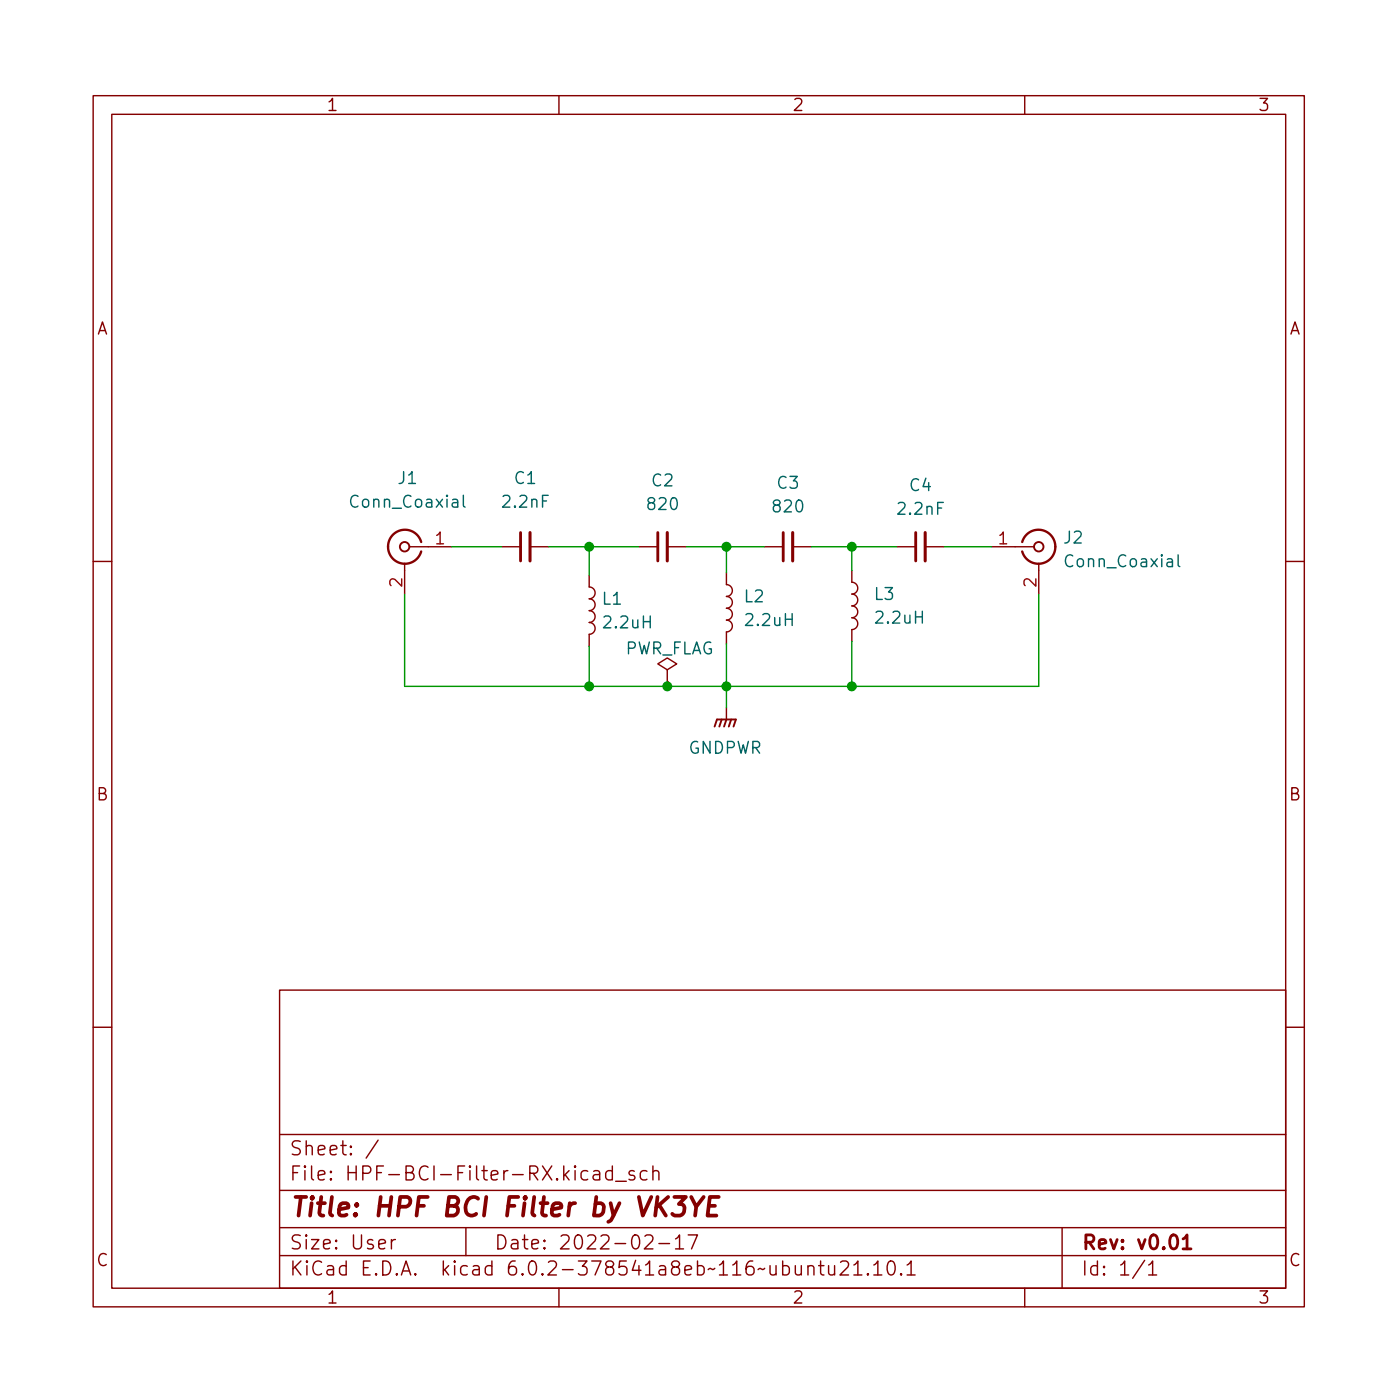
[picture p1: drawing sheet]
<svg xmlns="http://www.w3.org/2000/svg" width="150mm" height="150mm" viewBox="0 0 150 150" stroke-linecap="round" stroke-linejoin="round" font-family="sans-serif">
<g fill="none" stroke="#840000" stroke-width=".15">
<path d="M10 10.3h130v130h-130zM12 12.3h126v126h-126zM60 10.3v2M110 10.3v2M43.9 58.7h4.6M53.8 58.7h2.1M56.9 58.7h2M68.6 58.7h2M71.6 58.7h2.1M82 58.7h2.1M85.1 58.7h2M96.3 58.7h2"/>
<path d="M99.3 58.7h2M106.4 58.7h4.6M10 60.3h2M43.4 60.5v3.3M63.2 61.7v1.3a.64 .64 0 0 1 .7 .6 .64 .64 0 0 1-.7 .7 .64 .64 0 0 1 .7 .6 .64 .64 0 0 1-.7 .6 .64 .64 0 0 1 .7 .7 .64 .64 0 0 1-.7 .6 .64 .64 0 0 1 .7 .7 .64 .64 0 0 1-.7 .6v1.3M71.6 71.9l1-.6-1-.7-1 .7 1 .6v1.3M71.6 73.2h.1M78 61.5v1.3a.64 .64 0 0 1 .6 .6 .64 .64 0 0 1-.6 .6 .64 .64 0 0 1 .6 .7 .64 .64 0 0 1-.6 .6 .64 .64 0 0 1 .6 .6 .64 .64 0 0 1-.6 .7 .64 .64 0 0 1 .6 .6 .64 .64 0 0 1-.6 .6v1.3M78 76v1.2M91.4 61.2v1.3a.64 .64 0 0 1 .7 .6 .64 .64 0 0 1-.7 .7 .64 .64 0 0 1 .7 .6 .64 .64 0 0 1-.7 .6 .64 .64 0 0 1 .7 .7 .64 .64 0 0 1-.7 .6 .64 .64 0 0 1 .7 .6 .64 .64 0 0 1-.7 .7v1.3M111.5 60.5v3.3M138 60.3h2"/>
<path d="M10 110.3h2M30 106.3h108v32h-108zM138 110.3h2M30 134.8h108M30 131.8h108M30 127.8h108M30 121.8h108M40.6 122.4l-1.3 1.9M42 133.1v1M42.4 133.1a.38 .38 0 0 0-.4 .2M50 131.8v3M60 138.3v2"/>
<path d="M63.7 125.7h.2h.4l.1 .2v.8M64.4 126l-.5 .1a.29 .29 0 0 0-.2 .3 .29 .29 0 0 0 .2 .3l.5-.1M65.7 125.7h-.4l-.3 .2v.5l.2 .2 .1 .1 .4-.1M65.7 125.2v1.5M66.1 126.8h1.1M68.1 125.7h-.4l-.2 .2 .1 .2 .5 .1 .1 .2-.1 .2-.2 .1-.4-.1M69.2 132.7l.2-.1h.4a.41 .41 0 0 1 .2 .6l-.8 .9h.9M69.4 125.7h-.4l-.3 .2v.5l.2 .2 .1 .1 .4-.1M70.1 125.8a.37 .37 0 0 1 .6 .1v.8M70.1 125.2v1.5M70.7 133.5h1.2M72.5 133l.4-.4v1.5"/>
<path d="M72.5 134.1h.9M73.9 132.6h1l-.7 1.5M86.7 136a.37 .37 0 0 1 .7 .1v.8M86.7 135.9v1M87.9 135.9h.5M88.1 135.4v1.2l.1 .2 .2 .1M88.9 135.9v.7l.1 .2a.41 .41 0 0 0 .6-.1M89.6 135.9v1M90.2 135.5l.2-.1h.4a.41 .41 0 0 1 .2 .6l-.8 .9h.9M91.7 135.8l.4-.4v1.5M91.7 136.9h.8M93.2 136.7v.1v.1l-.1-.1 .1-.1v.2"/>
<path d="M93.8 135.8l.4-.4v1.5M93.8 136.9h.9M95.4 135.4a.36 .36 0 0 1 .6 .2 .88 .88 0 0 1-.3 1.3 .38 .38 0 0 1-.4-.3 1.17 1.17 0 0 1 .1-1.2zM96.7 136.7l.1 .1-.1 .1v-.1v-.1v.2M97.4 135.8l.4-.4v1.5M97.4 136.9h.8M110 138.3v2M114 131.8v6.5M122.9 135.3l-1.3 1.9M123.3 135.8l.4-.4v1.5M123.3 136.9h.9"/>
</g>
<path d="M55.9 57.2v3M70.6 57.2v3M84.1 57.2v3M98.3 57.2v3M127 133l.4-.4v1.5M127 134.1h.9" fill="none" stroke="#840000" stroke-width=".3"/>
<path d="M72.4 128.5h1.2l-.7 .7h.3l.2 .2 .1 .2-.1 .5-.1 .2-.3 .2h-.6l-.2-.2M74.2 128.5l.5 1 .8-1M74.7 129.5l-.1 1M76.1 129.4h.6M77.2 128.5h-1l-.2 2h.9" fill="none" stroke="#840000" stroke-width=".4"/>
<g fill="none" stroke="#840000" stroke-width=".2">
<path d="M76.7 78l.3-.8h2l-.3 .8M77.5 77.2l-.3 .8M78 77.2l-.3 .8M78.5 77.2l-.3 .8"/>
<circle cx="43.4" cy="58.7" r=".51"/>
<circle cx="111.5" cy="58.7" r=".51"/>
</g>
<path d="M56.9 57.2v3M71.6 57.2v3M85.1 57.2v3M99.3 57.2v3" fill="none" stroke="#840000" stroke-width=".33"/>
<path d="M45.2 58.2a1.81 1.81 0 0 0-2.8-1 1.81 1.81 0 0 0 0 3 1.81 1.81 0 0 0 2.8-1M109.7 58.2a1.81 1.81 0 0 1 2.8-1 1.81 1.81 0 0 1 0 3 1.81 1.81 0 0 1-2.8-1" fill="none" stroke="#840000" stroke-width=".25"/>
<path d="M49.7 53.2v1.1l.2 .1M126.5 59.6v1l.1 .2" fill="none" stroke="#006464" stroke-width=".15"/>
<g fill="none" stroke="#009600" stroke-width=".15">
<path d="M48.5 58.7h5.3M58.9 58.7h9.7M63.2 58.7v3M73.7 58.7h8.3M78 58.7v2.8M87.1 58.7h9.2M91.4 58.7v2.5M101.3 58.7h5.1M43.4 63.8v9.9h68.1v-9.9M63.2 69.4v4.3M71.6 73.2v.5M78 69.1v6.9"/>
<path d="M91.4 68.9v4.8"/>
</g>
<g fill="#009600" stroke="#009600" stroke-width=".15">
<circle cx="91.4" cy="73.7" r=".46"/>
<circle cx="78" cy="73.7" r=".46"/>
<circle cx="63.2" cy="73.7" r=".46"/>
<circle cx="71.6" cy="73.7" r=".46"/>
<circle cx="78" cy="58.7" r=".46"/>
<circle cx="91.4" cy="58.7" r=".46"/>
<circle cx="63.2" cy="58.7" r=".46"/>
</g>
<text font-size="2.8" fill="#840000" x="31" y="130.6">Title: HPF BCI Filter by VK3YE</text>
<g font-size="2.1" fill="#840000">
<text x="31" y="124">Sheet: /</text>
<text x="31" y="126.7">File: HPF-BCI-Filter-RX.kicad_sch</text>
<text x="31" y="136.9">KiCad E.D.A. kicad 6.0.2-378541a8eb~116~ubuntu21.10.1</text>
<text x="31" y="134.1">Size: User</text>
<text x="53" y="134.1">Date: 2022-02-17</text>
<text x="116" y="134.1">Rev: v0.01</text>
<text x="116" y="136.9">Id: 1/1</text>
</g>
<g font-size="1.8" fill="#840000">
<text x="35" y="11.9">1</text>
<text x="85" y="11.9">2</text>
<text x="135" y="11.9">3</text>
<text x="10.3" y="35.9">A</text>
<text x="138.4" y="35.9">A</text>
<text x="10.3" y="85.9">B</text>
<text x="138.4" y="85.9">B</text>
<text x="10.3" y="135.9">C</text>
<text x="138.4" y="135.9">C</text>
<text x="35" y="139.9">1</text>
<text x="85" y="139.9">2</text>
<text x="135" y="139.9">3</text>
</g>
<g font-size="1.8" fill="#006464">
<text x="42.8" y="52">J1</text>
<text x="55.3" y="52">C1</text>
<text x="70" y="52.2">C2</text>
<text x="83.5" y="52.5">C3</text>
<text x="97.7" y="52.7">C4</text>
<text x="37.9" y="54.5">Conn_Coaxial</text>
<text x="54.1" y="54.5">2.2nF</text>
<text x="69.7" y="54.8">820</text>
<text x="83.1" y="55">820</text>
<text x="96.5" y="55.3">2.2nF</text>
<text x="114.2" y="58.3">J2</text>
<text x="64.7" y="64.9">L1</text>
<text x="79.9" y="64.7">L2</text>
<text x="93.9" y="64.4">L3</text>
<text x="114.6" y="60.9">Conn_Coaxial</text>
<text x="64.9" y="67.5">2.2uH</text>
<text x="66.9" y="70.2">PWR_FLAG</text>
<text x="80.2" y="67.2">2.2uH</text>
<text x="94.1" y="66.9">2.2uH</text>
<text x="73.8" y="80.9">GNDPWR</text>
</g>
<g font-size="1.8" fill="#a90000">
<text x="46.8" y="58.4">1</text>
<text x="107.2" y="58.4">1</text>
<text x="43.2" y="63" transform="rotate(-90 43.2 63)">2</text>
<text x="111.3" y="63" transform="rotate(-90 111.3 63)">2</text>
</g>
</svg>
